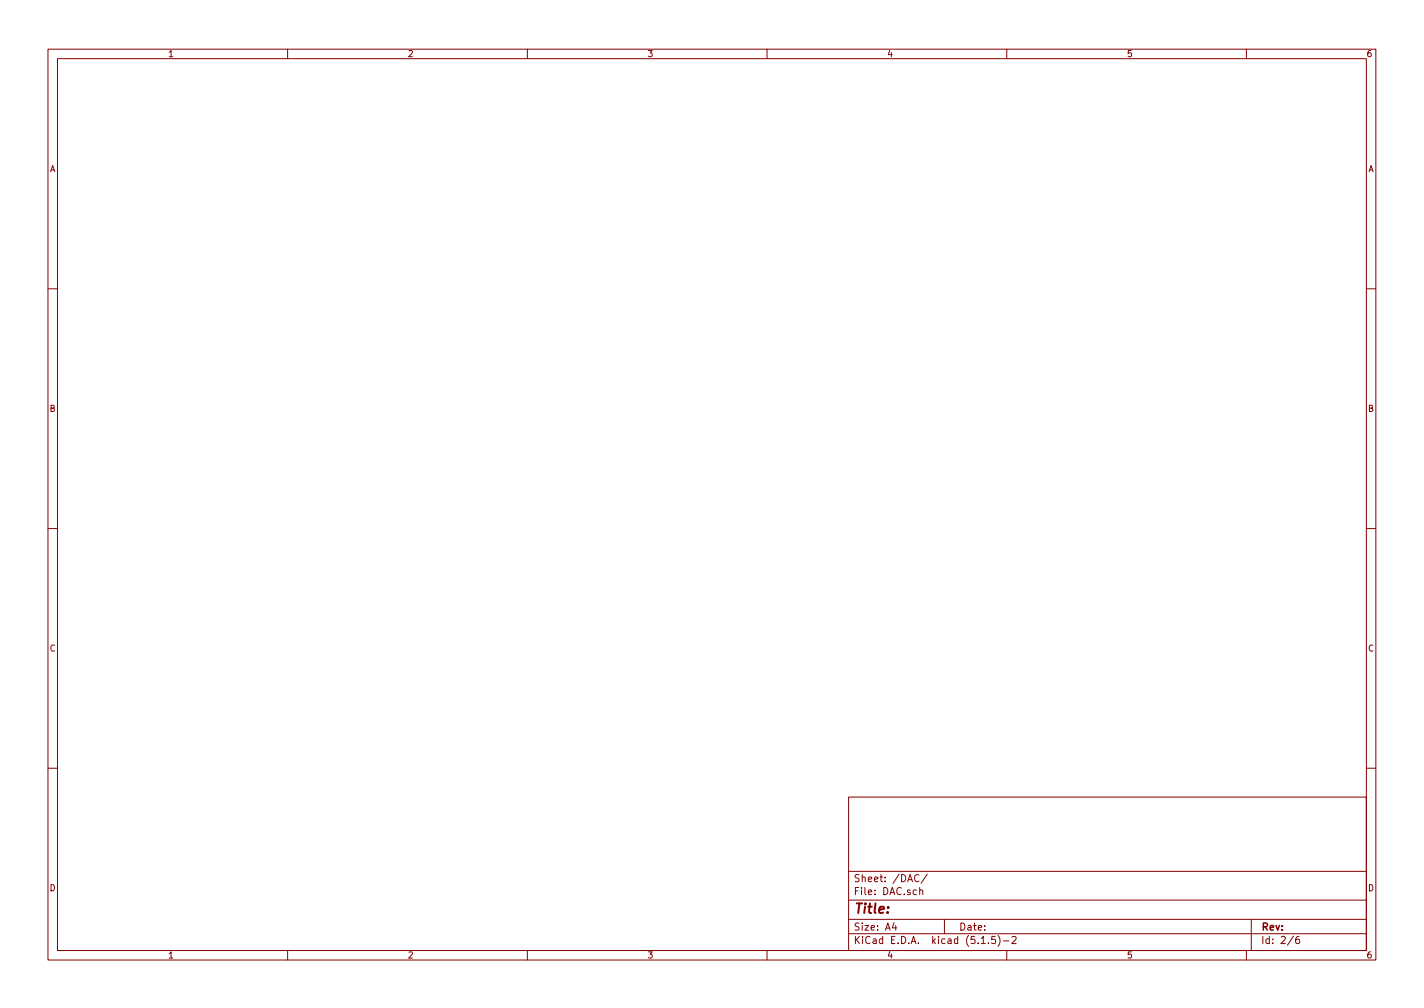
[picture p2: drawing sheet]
<svg xmlns="http://www.w3.org/2000/svg" width="297mm" height="210mm" viewBox="0 0 297 210" stroke-linecap="round" stroke-linejoin="round" font-family="sans-serif">
<g fill="none" stroke="#840000" stroke-width=".21">
<path d="M10 10.3h277v189.9h-277zM12 12.2h273v186.1h-273zM60 10.3v1.9M110 10.3v1.9M160 10.3v1.9M210 10.3v1.9M260 10.3v1.9M10 60.2h2M285 60.2h2M10 110.3h2M285 110.3h2M10 160.2h2"/>
<path d="M177 166.3h108v32h-108zM285 160.2h2M60 198.3v1.9M110 198.3v1.9M160 198.3v1.9M177 194.8h108M177 191.8h108M177 187.8h108M177 181.8h108M186.5 192.5l-.4 1h1M186.8 193v1M191.7 182.6a.59 .59 0 0 0-.7 0 .59 .59 0 0 0-.2 .7 .56 .56 0 0 0 .3 .5 .56 .56 0 0 0 .6 0"/>
<path d="M191.8 185.7l.2-.1 .4 .1 .1 .9M191.8 185.1v1.5M193.4 182.3l-1.3 2M197 191.8v3M204.7 196.8h.8M206.2 196.7v.1M207.6 195.3h-.7l-.1 .7 .2-.1 .5 .1 .1 .7-.2 .1-.6-.1M208.2 195.1a1.71 1.71 0 0 1 0 2.3M209.3 196.3h1.2M210 198.3v1.9M211.1 195.5l.6-.2 .3 .5-1 1h1M260 198.3v1.9"/>
<path d="M261 191.8v6.5M269.8 195.2l-1.2 2M271 195.3l-.4 .1a.96 .96 0 0 0 0 1.4l.4-.1 .1-.5-.3-.3-.4 .1-.1 .2"/>
</g>
<text font-size="2.8" fill="#840000" x="178" y="190.5">Title:</text>
<g font-size="2.1" fill="#840000">
<text x="178" y="184">Sheet: /DAC/</text>
<text x="178" y="186.7">File: DAC.sch</text>
<text x="178" y="196.9">KiCad E.D.A. kicad (5.1.5)-2</text>
<text x="178" y="194.1">Size: A4</text>
<text x="200" y="194.1">Date:</text>
<text x="263" y="194.1">Rev:</text>
<text x="263" y="196.9">Id: 2/6</text>
</g>
<g font-size="1.8" fill="#840000">
<text x="35" y="11.9">1</text>
<text x="85" y="11.9">2</text>
<text x="135" y="11.9">3</text>
<text x="185" y="11.9">4</text>
<text x="235" y="11.9">5</text>
<text x="285" y="11.9">6</text>
<text x="10.4" y="35.9">A</text>
<text x="285.4" y="35.9">A</text>
<text x="10.4" y="85.9">B</text>
<text x="285.4" y="85.9">B</text>
<text x="10.4" y="135.9">C</text>
<text x="285.4" y="135.9">C</text>
<text x="10.4" y="185.9">D</text>
<text x="285.4" y="185.9">D</text>
<text x="35" y="199.9">1</text>
<text x="85" y="199.9">2</text>
<text x="135" y="199.9">3</text>
<text x="185" y="199.9">4</text>
<text x="235" y="199.9">5</text>
<text x="285" y="199.9">6</text>
</g>
</svg>
